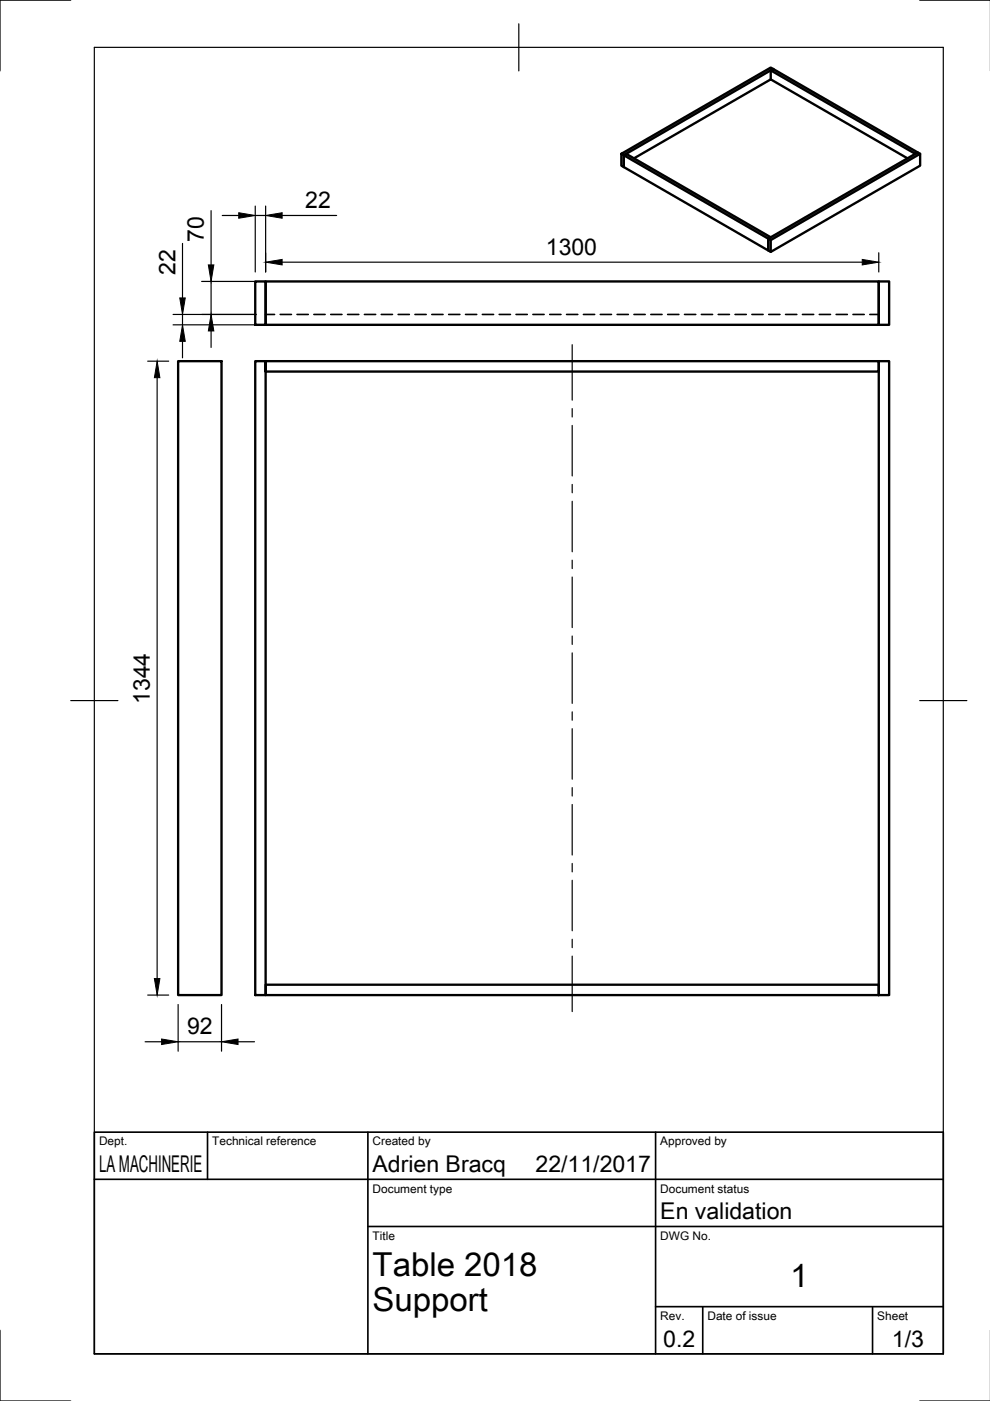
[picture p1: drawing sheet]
<svg xmlns="http://www.w3.org/2000/svg" width="210mm" height="297mm" viewBox="0 0 210 297" stroke-linecap="round" stroke-linejoin="round" font-family="sans-serif">
<!-- layer: Visible -->
<g fill="none" stroke="#000" stroke-width=".5">
<path d="M163.4 14.9l.5-.3 30.7 17.7-.5 .3zM163.4 14.9v1.9M131.7 32.6v2.5l.6 .3v-2.5v2.5l30.6 17.7v-2.5l-30.6-17.7 .5-.3 30.6 17.7-.5 .3M131.7 32.6l31.7-18.3 .5 .3-31.6 18.3zM134.4 33.6l29-16.8 29 16.8M195.1 32.6v2.5l-31.7 18.3-.5-.3v-2.5M54.1 59.7h2.2v9.2h-2.2zM56.3 59.7h130v9.2h-130zM162.9 50.6l31.7-18.3 .5 .3-31.7 18.3zM163.4 50.9v2.5M186.3 59.7h2.2v9.2h-2.2zM37.8 76.6h9.2v134.4h-9.2z"/>
<path d="M54.1 76.6h2.2v2.2h130v-2.2h-130v134.4h-2.2zM186.3 76.6h2.2v134.4h-2.2zM56.3 208.8h130v2.2h-130z"/>
</g>
<!-- layer: Hidden -->
<g fill="none" stroke="#000" stroke-width=".35">
<path d="M56.3 66.7h1.9M59.4 66.7h2.4M63 66.7h2.4M66.5 66.7h2.4M70.1 66.7h2.4M73.7 66.7h2.4M77.3 66.7h2.3M80.8 66.7h2.4M84.4 66.7h2.4M88 66.7h2.4M91.6 66.7h2.3M95.1 66.7h2.4"/>
<path d="M98.7 66.7h2.4M102.3 66.7h2.3M105.8 66.7h2.4M109.4 66.7h2.4M113 66.7h2.4M116.6 66.7h2.3M120.1 66.7h2.4M123.7 66.7h2.4M127.3 66.7h2.4M130.8 66.7h2.4M134.4 66.7h2.4M138 66.7h2.4"/>
<path d="M141.6 66.7h2.3M145.1 66.7h2.4M148.7 66.7h2.4M152.3 66.7h2.4M155.8 66.7h2.4M159.4 66.7h2.4M163 66.7h2.4M166.6 66.7h2.3M170.1 66.7h2.4M173.7 66.7h2.4M177.3 66.7h2.4M180.8 66.7h2.4"/>
<path d="M184.4 66.7h1.9"/>
</g>
<!-- layer: Border -->
<path d="M15 0h-15v15M20 10h180v277h-180zM110 5v10M195 0h15M15 148.5h10M195 148.5h10M0 282v15h15M195 297h15" fill="none" stroke="#000" stroke-width=".25"/>
<!-- layer: TitleBlock -->
<path d="M20 240h180v47h-180zM20 250h180M44 240v10M78 240v47M139 240v47M78 260h122M139 277h61M149 277v10M185 277v10" fill="none" stroke="#000" stroke-width=".35"/>
<!-- layer: Dimensions -->
<g fill="none" stroke="#000" stroke-width=".25">
<path d="M38.7 51.6v11.6M42.8 59.7h11.5M44.8 44.7v11.5M44.8 59.7v7M47.1 45.7h3.5M54.1 43.7v14M54.1 45.7h2.2M56.3 43.7v14M59.8 55.6h123M59.8 45.7h11.6M186.3 53.6v4.1M31.3 76.6h4.5"/>
<path d="M36.7 66.7h17.6M36.7 68.9h17.6M38.7 66.7v2.2M38.7 72.4v3.5M44.8 70.2v3.5M33.3 80.1v127.4M31.3 211h4.5M37.8 213v9.9M47 213v9.9M30.8 220.9h3.5M37.8 220.9h9.2M50.5 220.9h3.5"/>
</g>
<path d="M44.2 56.2h1.1l-.5 3.5zM50.6 45.1l3.5 .6-3.5 .6zM56.3 55.6l3.5-.6v1.2zM56.3 45.7l3.5-.6v1.2zM182.8 55l3.5 .6-3.5 .6zM38.7 68.9l.6 3.5h-1.2zM38.1 63.2h1.2l-.6 3.5zM44.8 66.7l.5 3.5h-1.1zM33.3 76.6l.6 3.5h-1.2zM32.7 207.5h1.2l-.6 3.5zM34.3 220.3l3.5 .6-3.5 .6zM47 220.9l3.5-.6v1.2z" fill="#000" stroke="#000" stroke-width=".21"/>
<!-- layer: Center Lines -->
<g fill="none" stroke="#000" stroke-width=".25">
<path d="M121.3 73.1v11.7M121.3 86.6v1.8M121.3 90.2v10.7M121.3 102.7v1.8M121.3 106.3v10.7M121.3 118.8v1.8M121.3 122.3v10.8M121.3 134.8v1.8M121.3 138.4v10.7M121.3 150.9v1.8M121.3 154.5v10.7M121.3 167v1.8"/>
<path d="M121.3 170.6v10.7M121.3 183.1v1.8M121.3 186.6v10.8M121.3 199.1v1.8M121.3 202.7v11.8"/>
</g>
<g font-size="7">
<text x="79" y="270.5">Table 2018</text>
<text x="167.6" y="272.9">1</text>
<text x="79" y="278">Support</text>
</g>
<g font-size="4.9">
<text x="64.7" y="44.2">22</text>
<text x="43.2" y="51.4" transform="rotate(-90 43.2 51.4)">70</text>
<text x="37.2" y="58.3" transform="rotate(-90 37.2 58.3)">22</text>
<text x="115.7" y="54">1300</text>
<text x="31.8" y="149.3" transform="rotate(-90 31.8 149.3)">1344</text>
<text x="39.7" y="219.3">92</text>
<text x="21" y="248.5">LA MACHINERIE</text>
<text x="79" y="248.5">Adrien Bracq</text>
<text x="113.6" y="248.5">22/11/2017</text>
<text x="140" y="258.5">En validation</text>
<text x="140.6" y="285.7">0.2</text>
<text x="189.1" y="285.6">1/3</text>
</g>
<g font-size="2.5">
<text x="21" y="242.8">Dept.</text>
<text x="45" y="242.8">Technical reference</text>
<text x="79" y="242.8">Created by</text>
<text x="140" y="242.8">Approved by</text>
<text x="79" y="252.8">Document type</text>
<text x="140" y="252.8">Document status</text>
<text x="79" y="262.8">Title</text>
<text x="140" y="262.8">DWG No.</text>
<text x="140" y="279.8">Rev.</text>
<text x="150" y="279.8">Date of issue</text>
<text x="186" y="279.8">Sheet</text>
</g>
</svg>
